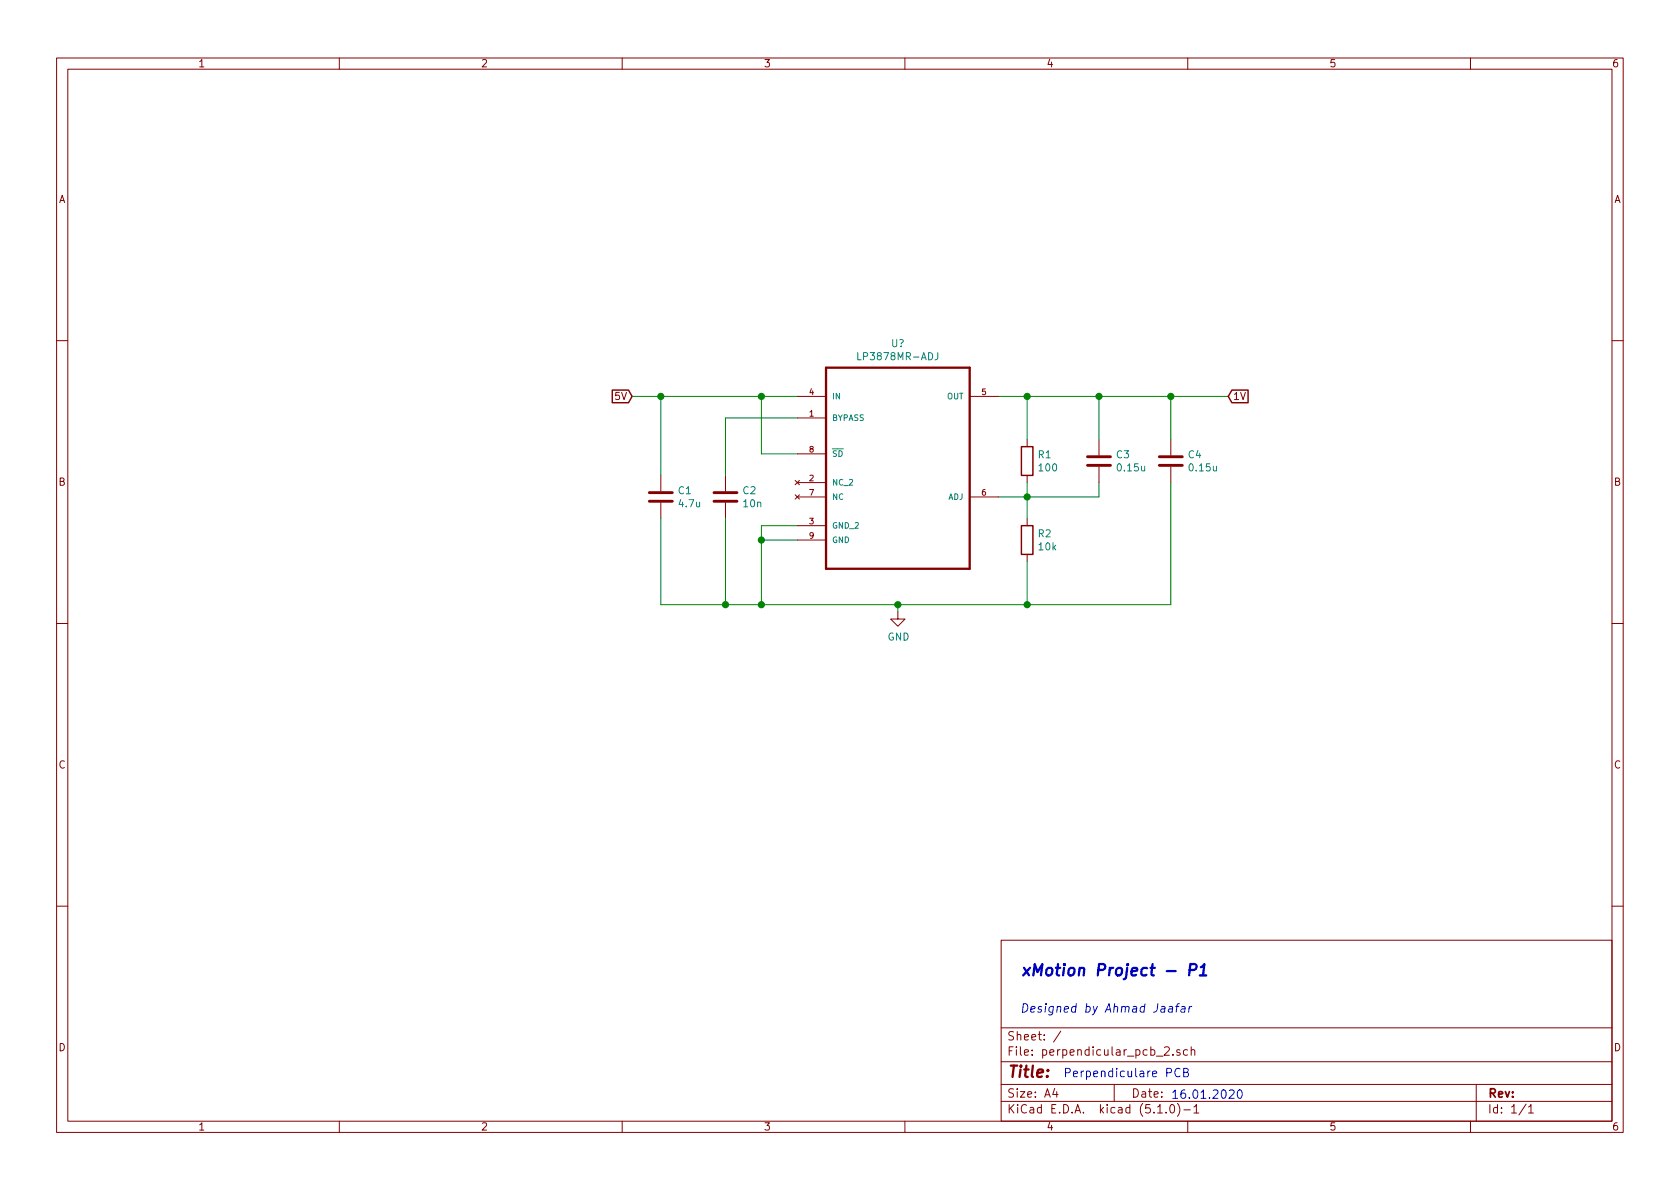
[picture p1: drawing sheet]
EESchema Schematic File Version 4
LIBS:perpendicular_pcb_2-cache
EELAYER 29 0
EELAYER END
$Descr A4 11693 8268
encoding utf-8
Sheet 1 1
Title ""
Date ""
Rev ""
Comp ""
Comment1 ""
Comment2 ""
Comment3 ""
Comment4 ""
$EndDescr
Text GLabel 4400 2750 0    50   Input ~ 0
5V
$Comp
L Device:C C2
U 1 1
P 5050 3450
F 0 "C2" H 5165 3496 50  0000 L CNN
F 1 "10n" H 5165 3405 50  0000 L CNN
F 2 "Capacitor_SMD:C_0805_2012Metric" H 5088 3300 50  0001 C CNN
F 3 "~" H 5050 3450 50  0001 C CNN
	1    5050 3450
	1    0    0    -1  
$EndComp
$Comp
L Device:R R1
U 1 1
P 7150 3200
F 0 "R1" H 7220 3246 50  0000 L CNN
F 1 "100" H 7220 3155 50  0000 L CNN
F 2 "Resistor_SMD:R_0805_2012Metric" V 7080 3200 50  0001 C CNN
F 3 "~" H 7150 3200 50  0001 C CNN
	1    7150 3200
	1    0    0    -1  
$EndComp
$Comp
L power:GND #PWR01
U 1 1
P 6250 4250
F 0 "#PWR01" H 6250 4000 50  0001 C CNN
F 1 "GND" H 6255 4077 50  0000 C CNN
F 2 "" H 6250 4250 50  0001 C CNN
F 3 "" H 6250 4250 50  0001 C CNN
	1    6250 4250
	1    0    0    -1  
$EndComp
Wire Wire Line
	5550 3750 5300 3750
Wire Wire Line
	5300 3750 5300 4200
Wire Wire Line
	5300 4200 6250 4200
Wire Wire Line
	6250 4200 6250 4250
Wire Wire Line
	5550 3650 5300 3650
Wire Wire Line
	5300 3650 5300 3750
Connection ~ 5300 3750
$Comp
L Device:C C1
U 1 1
P 4600 3450
F 0 "C1" H 4715 3496 50  0000 L CNN
F 1 "4.7u" H 4715 3405 50  0000 L CNN
F 2 "Capacitor_SMD:C_0805_2012Metric" H 4638 3300 50  0001 C CNN
F 3 "~" H 4600 3450 50  0001 C CNN
	1    4600 3450
	1    0    0    -1  
$EndComp
$Comp
L Device:R R2
U 1 1
P 7150 3750
F 0 "R2" H 7220 3796 50  0000 L CNN
F 1 "10k" H 7220 3705 50  0000 L CNN
F 2 "Resistor_SMD:R_0805_2012Metric" V 7080 3750 50  0001 C CNN
F 3 "~" H 7150 3750 50  0001 C CNN
	1    7150 3750
	1    0    0    -1  
$EndComp
$Comp
L Device:C C3
U 1 1
P 7650 3200
F 0 "C3" H 7765 3246 50  0000 L CNN
F 1 "0.15u" H 7765 3155 50  0000 L CNN
F 2 "Capacitor_SMD:C_0805_2012Metric" H 7688 3050 50  0001 C CNN
F 3 "~" H 7650 3200 50  0001 C CNN
	1    7650 3200
	1    0    0    -1  
$EndComp
$Comp
L Device:C C4
U 1 1
P 8150 3200
F 0 "C4" H 8265 3246 50  0000 L CNN
F 1 "0.15u" H 8265 3155 50  0000 L CNN
F 2 "Capacitor_SMD:C_0805_2012Metric" H 8188 3050 50  0001 C CNN
F 3 "~" H 8150 3200 50  0001 C CNN
	1    8150 3200
	1    0    0    -1  
$EndComp
Wire Wire Line
	5050 2900 5050 3300
Wire Wire Line
	5550 2900 5050 2900
Wire Wire Line
	5050 3600 5050 4200
Wire Wire Line
	5050 4200 5300 4200
Connection ~ 5300 4200
Wire Wire Line
	4400 2750 4600 2750
Wire Wire Line
	4600 3300 4600 2750
Connection ~ 4600 2750
Wire Wire Line
	4600 2750 5300 2750
Wire Wire Line
	4600 3600 4600 4200
Wire Wire Line
	4600 4200 5050 4200
Connection ~ 5050 4200
Wire Wire Line
	6950 2750 7150 2750
Wire Wire Line
	7150 2750 7150 3050
Wire Wire Line
	7150 3450 7150 3350
Wire Wire Line
	6950 3450 7150 3450
Wire Wire Line
	7150 3600 7150 3450
Connection ~ 7150 3450
Wire Wire Line
	7150 3900 7150 4200
Wire Wire Line
	7150 4200 6250 4200
Connection ~ 6250 4200
Wire Wire Line
	7150 3450 7650 3450
Wire Wire Line
	7650 3450 7650 3350
Wire Wire Line
	7650 3050 7650 2750
Wire Wire Line
	7650 2750 7150 2750
Connection ~ 7150 2750
Wire Wire Line
	8150 3350 8150 4200
Wire Wire Line
	7150 4200 8150 4200
Connection ~ 7150 4200
Wire Wire Line
	7650 2750 8150 2750
Wire Wire Line
	8150 2750 8150 3050
Connection ~ 7650 2750
Wire Wire Line
	8150 2750 8550 2750
Connection ~ 8150 2750
Text GLabel 8550 2750 2    50   Input ~ 0
1V
Wire Wire Line
	5300 2750 5300 3150
Wire Wire Line
	5300 3150 5550 3150
Connection ~ 5300 2750
Wire Wire Line
	5300 2750 5550 2750
$Comp
L LP3878MR-ADJ:LP3878MR-ADJ U?
U 1 1
P 6250 3150
F 0 "U?" H 6250 3920 50  0000 C CNN
F 1 "LP3878MR-ADJ" H 6250 3829 50  0000 C CNN
F 2 "SOIC127P600X168-8N" H 6250 3150 50  0001 L BNN
F 3 "" H 6250 3150 50  0001 L BNN
F 4 "Unavailable" H 6250 3150 50  0001 L BNN "Champ4"
F 5 "Texas Instruments" H 6250 3150 50  0001 L BNN "Champ5"
F 6 "SO-8 Texas Instruments" H 6250 3150 50  0001 L BNN "Champ6"
F 7 "IC LP3878/SO/LP3878MR/ADJ NATIONAL SEMI RoHS SO" H 6250 3150 50  0001 L BNN "Champ7"
F 8 "None" H 6250 3150 50  0001 L BNN "Champ8"
	1    6250 3150
	1    0    0    -1  
$EndComp
Text Notes 7100 6800 0    79   Italic 16
xMotion Project - P1
Text Notes 7100 7050 0    59   Italic 0
Designed by Ahmad Jaafar
Text Notes 7400 7500 0    59   ~ 0
Perpendiculare PCB
Text Notes 8150 7650 0    59   ~ 0
16.01.2020
$EndSCHEMATC
